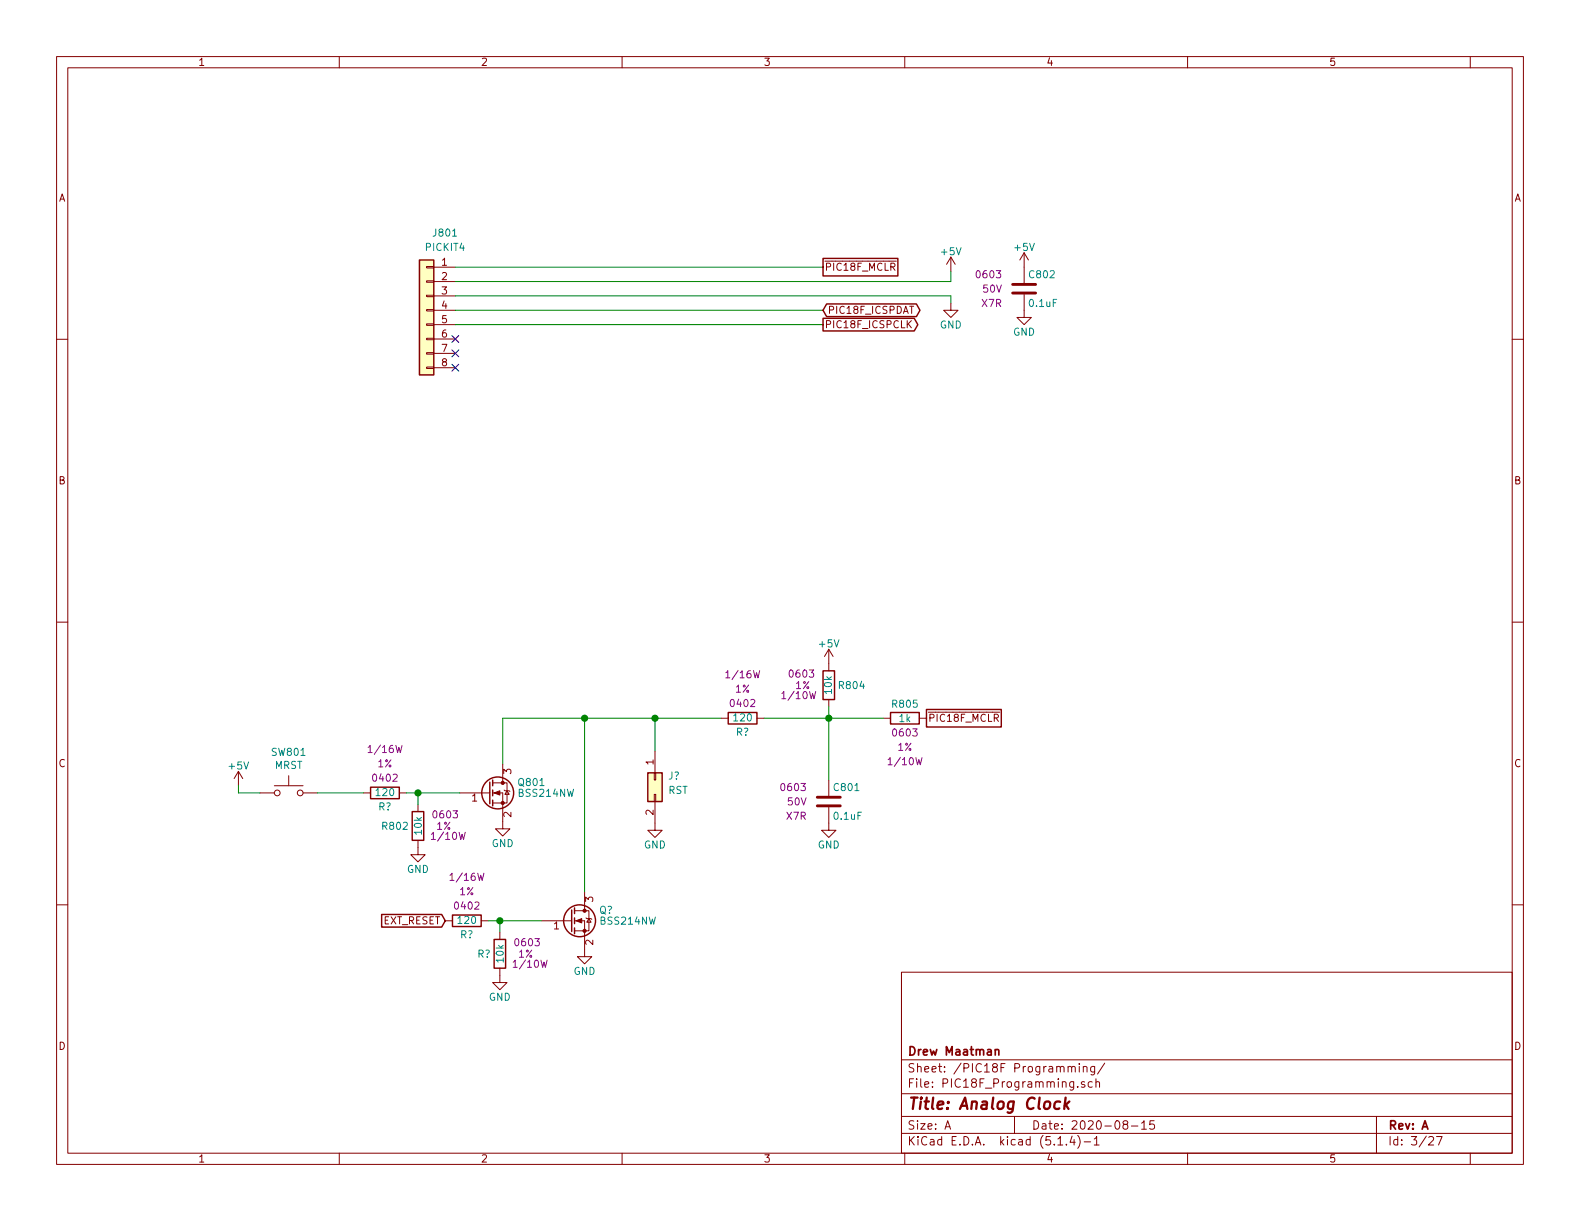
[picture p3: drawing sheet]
EESchema Schematic File Version 4
LIBS:multidrop_display_board-cache
EELAYER 30 0
EELAYER END
$Descr A 11000 8500
encoding utf-8
Sheet 3 27
Title "Analog Clock"
Date "2020-08-15"
Rev "A"
Comp "Drew Maatman"
Comment1 ""
Comment2 ""
Comment3 ""
Comment4 ""
$EndDescr
Text GLabel 5730 1860 2    50   UnSpc ~ 0
~PIC18F_MCLR
Text GLabel 5730 2160 2    50   BiDi ~ 0
PIC18F_ICSPDAT
Text GLabel 5730 2260 2    50   Output ~ 0
PIC18F_ICSPCLK
$Comp
L power:GND #PWR0808
U 1 1
P 6620 2110
F 0 "#PWR0808" H 6620 1860 50  0001 C CNN
F 1 "GND" H 6620 1960 50  0000 C CNN
F 2 "" H 6620 2110 50  0001 C CNN
F 3 "" H 6620 2110 50  0001 C CNN
	1    6620 2110
	-1   0    0    -1  
$EndComp
Wire Wire Line
	6620 1890 6620 1960
Wire Wire Line
	6620 2110 6620 2060
NoConn ~ 3170 2360
$Comp
L Custom_Library:C_Custom C802
U 1 1
P 7130 2010
F 0 "C802" H 7155 2110 50  0000 L CNN
F 1 "0.1uF" H 7155 1910 50  0000 L CNN
F 2 "Capacitors_SMD:C_0603" H 7168 1860 50  0001 C CNN
F 3 "" H 7155 2110 50  0001 C CNN
F 4 "0603" H 6980 2110 50  0000 R CNN "display_footprint"
F 5 "50V" H 6980 2010 50  0000 R CNN "Voltage"
F 6 "X7R" H 6980 1910 50  0000 R CNN "Dielectric"
F 7 "399-7845-1-ND" H 7555 2510 60  0001 C CNN "Digi-Key PN"
	1    7130 2010
	1    0    0    -1  
$EndComp
$Comp
L power:GND #PWR0810
U 1 1
P 7130 2160
F 0 "#PWR0810" H 7130 1910 50  0001 C CNN
F 1 "GND" H 7130 2010 50  0000 C CNN
F 2 "" H 7130 2160 50  0001 C CNN
F 3 "" H 7130 2160 50  0001 C CNN
	1    7130 2160
	1    0    0    -1  
$EndComp
$Comp
L Custom_Library:R_Custom R?
U 1 1
P 5770 4770
AR Path="/5BAAE1F3/5BC152E5" Ref="R?"  Part="1" 
AR Path="/5BAAE1DC/5BC152E5" Ref="R?"  Part="1" 
AR Path="/5BAAE16C/5BC152E5" Ref="R?"  Part="1" 
AR Path="/5C1D5CB6/5BC152E5" Ref="R?"  Part="1" 
AR Path="/5CB0BC26/5BC152E5" Ref="R?"  Part="1" 
AR Path="/5E697920/5BC152E5" Ref="R?"  Part="1" 
AR Path="/5EAE2EF2/5BC152E5" Ref="R?"  Part="1" 
AR Path="/5E939EAF/5BC152E5" Ref="R804"  Part="1" 
AR Path="/5F73F779/5BC152E5" Ref="R804"  Part="1" 
F 0 "R804" H 5710 4770 50  0000 R CNN
F 1 "10k" V 5770 4770 50  0000 C CNN
F 2 "Resistors_SMD:R_0603" H 5770 4770 50  0001 C CNN
F 3 "" H 5770 4770 50  0001 C CNN
F 4 "0603" H 5960 4850 50  0000 C CNN "display_footprint"
F 5 "1%" H 5950 4770 50  0000 C CNN "Tolerance"
F 6 "1/10W" H 5980 4700 50  0000 C CNN "Wattage"
F 7 "YAG2321CT-ND" H 6070 5170 60  0001 C CNN "Digi-Key PN"
	1    5770 4770
	-1   0    0    -1  
$EndComp
$Comp
L Custom_Library:C_Custom C801
U 1 1
P 5770 5580
F 0 "C801" H 5795 5680 50  0000 L CNN
F 1 "0.1uF" H 5795 5480 50  0000 L CNN
F 2 "Capacitors_SMD:C_0603" H 5808 5430 50  0001 C CNN
F 3 "" H 5795 5680 50  0001 C CNN
F 4 "0603" H 5620 5680 50  0000 R CNN "display_footprint"
F 5 "50V" H 5620 5580 50  0000 R CNN "Voltage"
F 6 "X7R" H 5620 5480 50  0000 R CNN "Dielectric"
F 7 "399-7845-1-ND" H 6195 6080 60  0001 C CNN "Digi-Key PN"
	1    5770 5580
	1    0    0    -1  
$EndComp
$Comp
L power:GND #PWR0806
U 1 1
P 5770 5730
F 0 "#PWR0806" H 5770 5480 50  0001 C CNN
F 1 "GND" H 5770 5580 50  0000 C CNN
F 2 "" H 5770 5730 50  0001 C CNN
F 3 "" H 5770 5730 50  0001 C CNN
	1    5770 5730
	1    0    0    -1  
$EndComp
$Comp
L Custom_Library:R_Custom R805
U 1 1
P 6300 5000
F 0 "R805" V 6200 5000 50  0000 C CNN
F 1 "1k" V 6300 5000 50  0000 C CNN
F 2 "Resistors_SMD:R_0603" H 6300 5000 50  0001 C CNN
F 3 "" H 6300 5000 50  0001 C CNN
F 4 "0603" V 6400 5000 50  0000 C CNN "display_footprint"
F 5 "1%" V 6500 5000 50  0000 C CNN "Tolerance"
F 6 "1/10W" V 6600 5000 50  0000 C CNN "Wattage"
F 7 "311-1.00KHRCT-ND" H 6600 5400 60  0001 C CNN "Digi-Key PN"
	1    6300 5000
	0    1    1    0   
$EndComp
Wire Wire Line
	5770 4920 5770 5000
Wire Wire Line
	6150 5000 5770 5000
Connection ~ 5770 5000
Text GLabel 6450 5000 2    50   UnSpc ~ 0
~PIC18F_MCLR
$Comp
L Switch:SW_Push SW801
U 1 1
P 2010 5520
F 0 "SW801" H 2010 5805 50  0000 C CNN
F 1 "MRST" H 2010 5714 50  0000 C CNN
F 2 "Buttons_Switches_THT:SW_PUSH_6mm" H 2010 5720 50  0001 C CNN
F 3 "" H 2010 5720 50  0001 C CNN
	1    2010 5520
	1    0    0    -1  
$EndComp
$Comp
L power:GND #PWR0804
U 1 1
P 3500 5720
F 0 "#PWR0804" H 3500 5470 50  0001 C CNN
F 1 "GND" H 3500 5570 50  0000 C CNN
F 2 "" H 3500 5720 50  0001 C CNN
F 3 "" H 3500 5720 50  0001 C CNN
	1    3500 5720
	1    0    0    -1  
$EndComp
$Comp
L Custom_Library:R_Custom R?
U 1 1
P 2910 5750
AR Path="/5BAAE1F3/5BE087D6" Ref="R?"  Part="1" 
AR Path="/5BAAE1DC/5BE087D6" Ref="R?"  Part="1" 
AR Path="/5BAAE16C/5BE087D6" Ref="R?"  Part="1" 
AR Path="/5BB844FD/5BE087D6" Ref="R?"  Part="1" 
AR Path="/5C1D5CB6/5BE087D6" Ref="R?"  Part="1" 
AR Path="/5CB0BC26/5BE087D6" Ref="R?"  Part="1" 
AR Path="/5E697920/5BE087D6" Ref="R?"  Part="1" 
AR Path="/5EAE2EF2/5BE087D6" Ref="R?"  Part="1" 
AR Path="/5E939EAF/5BE087D6" Ref="R802"  Part="1" 
AR Path="/5F73F779/5BE087D6" Ref="R802"  Part="1" 
F 0 "R802" H 2850 5750 50  0000 R CNN
F 1 "10k" V 2910 5750 50  0000 C CNN
F 2 "Resistors_SMD:R_0603" H 2910 5750 50  0001 C CNN
F 3 "" H 2910 5750 50  0001 C CNN
F 4 "0603" H 3100 5830 50  0000 C CNN "display_footprint"
F 5 "1%" H 3090 5750 50  0000 C CNN "Tolerance"
F 6 "1/10W" H 3120 5680 50  0000 C CNN "Wattage"
F 7 "YAG2321CT-ND" H 3210 6150 60  0001 C CNN "Digi-Key PN"
	1    2910 5750
	1    0    0    -1  
$EndComp
$Comp
L power:GND #PWR0803
U 1 1
P 2910 5900
F 0 "#PWR0803" H 2910 5650 50  0001 C CNN
F 1 "GND" H 2910 5750 50  0000 C CNN
F 2 "" H 2910 5900 50  0001 C CNN
F 3 "" H 2910 5900 50  0001 C CNN
	1    2910 5900
	1    0    0    -1  
$EndComp
Wire Wire Line
	3200 5520 2910 5520
Wire Wire Line
	2910 5600 2910 5520
Wire Wire Line
	3500 5320 3500 5000
Wire Wire Line
	1660 5470 1660 5520
Wire Wire Line
	1660 5520 1810 5520
Wire Wire Line
	5770 5430 5770 5000
$Comp
L Transistor_FET:BSS214NW Q801
U 1 1
P 3400 5520
F 0 "Q801" H 3600 5595 50  0000 L CNN
F 1 "BSS214NW" H 3600 5520 50  0000 L CNN
F 2 "Package_TO_SOT_SMD:SOT-323_SC-70" H 3600 5445 50  0001 L CIN
F 3 "https://www.infineon.com/dgdl/Infineon-BSS214NW-DS-v02_02-en.pdf?fileId=db3a30431b3e89eb011b695aebc01bde" H 3400 5520 50  0001 L CNN
F 4 "BSS214NWH6327XTSA1CT-ND" H 3400 5520 50  0001 C CNN "Digi-Key PN"
	1    3400 5520
	1    0    0    -1  
$EndComp
$Comp
L Connector_Generic:Conn_01x08 J801
U 1 1
P 2970 2160
F 0 "J801" H 2840 2700 50  0000 C CNN
F 1 "PICKIT4" H 2840 2600 50  0000 C CNN
F 2 "Custom Footprints Library:PICKIT4_Header" H 2970 2160 50  0001 C CNN
F 3 "~" H 2970 2160 50  0001 C CNN
	1    2970 2160
	-1   0    0    -1  
$EndComp
NoConn ~ 3170 2460
NoConn ~ 3170 2560
Wire Wire Line
	3170 2060 6620 2060
$Comp
L power:+5V #PWR?
U 1 1
P 7130 1860
F 0 "#PWR?" H 7130 1710 50  0001 C CNN
F 1 "+5V" H 7130 2000 50  0000 C CNN
F 2 "" H 7130 1860 50  0001 C CNN
F 3 "" H 7130 1860 50  0001 C CNN
	1    7130 1860
	1    0    0    -1  
$EndComp
$Comp
L power:+5V #PWR?
U 1 1
P 6620 1890
F 0 "#PWR?" H 6620 1740 50  0001 C CNN
F 1 "+5V" H 6620 2030 50  0000 C CNN
F 2 "" H 6620 1890 50  0001 C CNN
F 3 "" H 6620 1890 50  0001 C CNN
	1    6620 1890
	1    0    0    -1  
$EndComp
Wire Wire Line
	3170 1860 5730 1860
Wire Wire Line
	3170 1960 6620 1960
Wire Wire Line
	3170 2160 5730 2160
Wire Wire Line
	3170 2260 5730 2260
$Comp
L power:+5V #PWR?
U 1 1
P 5770 4620
F 0 "#PWR?" H 5770 4470 50  0001 C CNN
F 1 "+5V" H 5770 4760 50  0000 C CNN
F 2 "" H 5770 4620 50  0001 C CNN
F 3 "" H 5770 4620 50  0001 C CNN
	1    5770 4620
	1    0    0    -1  
$EndComp
Wire Wire Line
	3500 5000 4070 5000
$Comp
L power:GND #PWR?
U 1 1
P 4070 6610
F 0 "#PWR?" H 4070 6360 50  0001 C CNN
F 1 "GND" H 4070 6460 50  0000 C CNN
F 2 "" H 4070 6610 50  0001 C CNN
F 3 "" H 4070 6610 50  0001 C CNN
	1    4070 6610
	1    0    0    -1  
$EndComp
$Comp
L Custom_Library:R_Custom R?
U 1 1
P 3480 6640
AR Path="/5BAAE1F3/5F7812CE" Ref="R?"  Part="1" 
AR Path="/5BAAE1DC/5F7812CE" Ref="R?"  Part="1" 
AR Path="/5BAAE16C/5F7812CE" Ref="R?"  Part="1" 
AR Path="/5BB844FD/5F7812CE" Ref="R?"  Part="1" 
AR Path="/5C1D5CB6/5F7812CE" Ref="R?"  Part="1" 
AR Path="/5CB0BC26/5F7812CE" Ref="R?"  Part="1" 
AR Path="/5E697920/5F7812CE" Ref="R?"  Part="1" 
AR Path="/5EAE2EF2/5F7812CE" Ref="R?"  Part="1" 
AR Path="/5E939EAF/5F7812CE" Ref="R?"  Part="1" 
AR Path="/5F73F779/5F7812CE" Ref="R?"  Part="1" 
F 0 "R?" H 3420 6640 50  0000 R CNN
F 1 "10k" V 3480 6640 50  0000 C CNN
F 2 "Resistors_SMD:R_0603" H 3480 6640 50  0001 C CNN
F 3 "" H 3480 6640 50  0001 C CNN
F 4 "0603" H 3670 6720 50  0000 C CNN "display_footprint"
F 5 "1%" H 3660 6640 50  0000 C CNN "Tolerance"
F 6 "1/10W" H 3690 6570 50  0000 C CNN "Wattage"
F 7 "YAG2321CT-ND" H 3780 7040 60  0001 C CNN "Digi-Key PN"
	1    3480 6640
	1    0    0    -1  
$EndComp
$Comp
L power:GND #PWR?
U 1 1
P 3480 6790
F 0 "#PWR?" H 3480 6540 50  0001 C CNN
F 1 "GND" H 3480 6640 50  0000 C CNN
F 2 "" H 3480 6790 50  0001 C CNN
F 3 "" H 3480 6790 50  0001 C CNN
	1    3480 6790
	1    0    0    -1  
$EndComp
Wire Wire Line
	3770 6410 3480 6410
Wire Wire Line
	3480 6490 3480 6410
$Comp
L Transistor_FET:BSS214NW Q?
U 1 1
P 3970 6410
F 0 "Q?" H 4170 6485 50  0000 L CNN
F 1 "BSS214NW" H 4170 6410 50  0000 L CNN
F 2 "Package_TO_SOT_SMD:SOT-323_SC-70" H 4170 6335 50  0001 L CIN
F 3 "https://www.infineon.com/dgdl/Infineon-BSS214NW-DS-v02_02-en.pdf?fileId=db3a30431b3e89eb011b695aebc01bde" H 3970 6410 50  0001 L CNN
F 4 "BSS214NWH6327XTSA1CT-ND" H 3970 6410 50  0001 C CNN "Digi-Key PN"
	1    3970 6410
	1    0    0    -1  
$EndComp
$Comp
L power:+5V #PWR?
U 1 1
P 1660 5470
F 0 "#PWR?" H 1660 5320 50  0001 C CNN
F 1 "+5V" H 1660 5610 50  0000 C CNN
F 2 "" H 1660 5470 50  0001 C CNN
F 3 "" H 1660 5470 50  0001 C CNN
	1    1660 5470
	1    0    0    -1  
$EndComp
Wire Wire Line
	4070 6210 4070 5000
Text GLabel 3100 6410 0    50   Input ~ 0
EXT_RESET
$Comp
L Custom_Library:R_Custom R?
U 1 1
P 5170 5000
AR Path="/5F73F820/5F7E549F" Ref="R?"  Part="1" 
AR Path="/5F73F906/5F7E549F" Ref="R?"  Part="1" 
AR Path="/5F73F779/5F7E549F" Ref="R?"  Part="1" 
F 0 "R?" V 5070 5000 50  0000 C CNN
F 1 "120" V 5170 5000 50  0000 C CNN
F 2 "" H 5170 5000 50  0001 C CNN
F 3 "" H 5170 5000 50  0001 C CNN
F 4 "0402" V 5270 5000 50  0000 C CNN "display_footprint"
F 5 "1%" V 5370 5000 50  0000 C CNN "Tolerance"
F 6 "1/16W" V 5470 5000 50  0000 C CNN "Wattage"
F 7 "PN" H 5470 5400 60  0001 C CNN "Digi-Key PN"
	1    5170 5000
	0    1    -1   0   
$EndComp
Connection ~ 4070 5000
Wire Wire Line
	5320 5000 5770 5000
$Comp
L Custom_Library:R_Custom R?
U 1 1
P 3250 6410
AR Path="/5F73F820/5F7E5E32" Ref="R?"  Part="1" 
AR Path="/5F73F906/5F7E5E32" Ref="R?"  Part="1" 
AR Path="/5F73F779/5F7E5E32" Ref="R?"  Part="1" 
F 0 "R?" V 3150 6410 50  0000 C CNN
F 1 "120" V 3250 6410 50  0000 C CNN
F 2 "" H 3250 6410 50  0001 C CNN
F 3 "" H 3250 6410 50  0001 C CNN
F 4 "0402" V 3350 6410 50  0000 C CNN "display_footprint"
F 5 "1%" V 3450 6410 50  0000 C CNN "Tolerance"
F 6 "1/16W" V 3550 6410 50  0000 C CNN "Wattage"
F 7 "PN" H 3550 6810 60  0001 C CNN "Digi-Key PN"
	1    3250 6410
	0    1    -1   0   
$EndComp
Wire Wire Line
	3400 6410 3480 6410
Connection ~ 3480 6410
$Comp
L Custom_Library:R_Custom R?
U 1 1
P 2680 5520
AR Path="/5F73F820/5F7E70DA" Ref="R?"  Part="1" 
AR Path="/5F73F906/5F7E70DA" Ref="R?"  Part="1" 
AR Path="/5F73F779/5F7E70DA" Ref="R?"  Part="1" 
F 0 "R?" V 2580 5520 50  0000 C CNN
F 1 "120" V 2680 5520 50  0000 C CNN
F 2 "" H 2680 5520 50  0001 C CNN
F 3 "" H 2680 5520 50  0001 C CNN
F 4 "0402" V 2780 5520 50  0000 C CNN "display_footprint"
F 5 "1%" V 2880 5520 50  0000 C CNN "Tolerance"
F 6 "1/16W" V 2980 5520 50  0000 C CNN "Wattage"
F 7 "PN" H 2980 5920 60  0001 C CNN "Digi-Key PN"
	1    2680 5520
	0    1    -1   0   
$EndComp
Wire Wire Line
	2830 5520 2910 5520
Connection ~ 2910 5520
Wire Wire Line
	2530 5520 2210 5520
Wire Wire Line
	4070 5000 4560 5000
$Comp
L Connector_Generic:Conn_02x01 J?
U 1 1
P 4560 5430
F 0 "J?" V 4530 5520 50  0000 L CNN
F 1 "RST" V 4630 5520 50  0000 L CNN
F 2 "" H 4560 5430 50  0001 C CNN
F 3 "~" H 4560 5430 50  0001 C CNN
	1    4560 5430
	0    1    1    0   
$EndComp
$Comp
L power:GND #PWR?
U 1 1
P 4560 5730
F 0 "#PWR?" H 4560 5480 50  0001 C CNN
F 1 "GND" H 4560 5580 50  0000 C CNN
F 2 "" H 4560 5730 50  0001 C CNN
F 3 "" H 4560 5730 50  0001 C CNN
	1    4560 5730
	1    0    0    -1  
$EndComp
Wire Wire Line
	4560 5230 4560 5000
Connection ~ 4560 5000
Wire Wire Line
	4560 5000 5020 5000
$EndSCHEMATC
